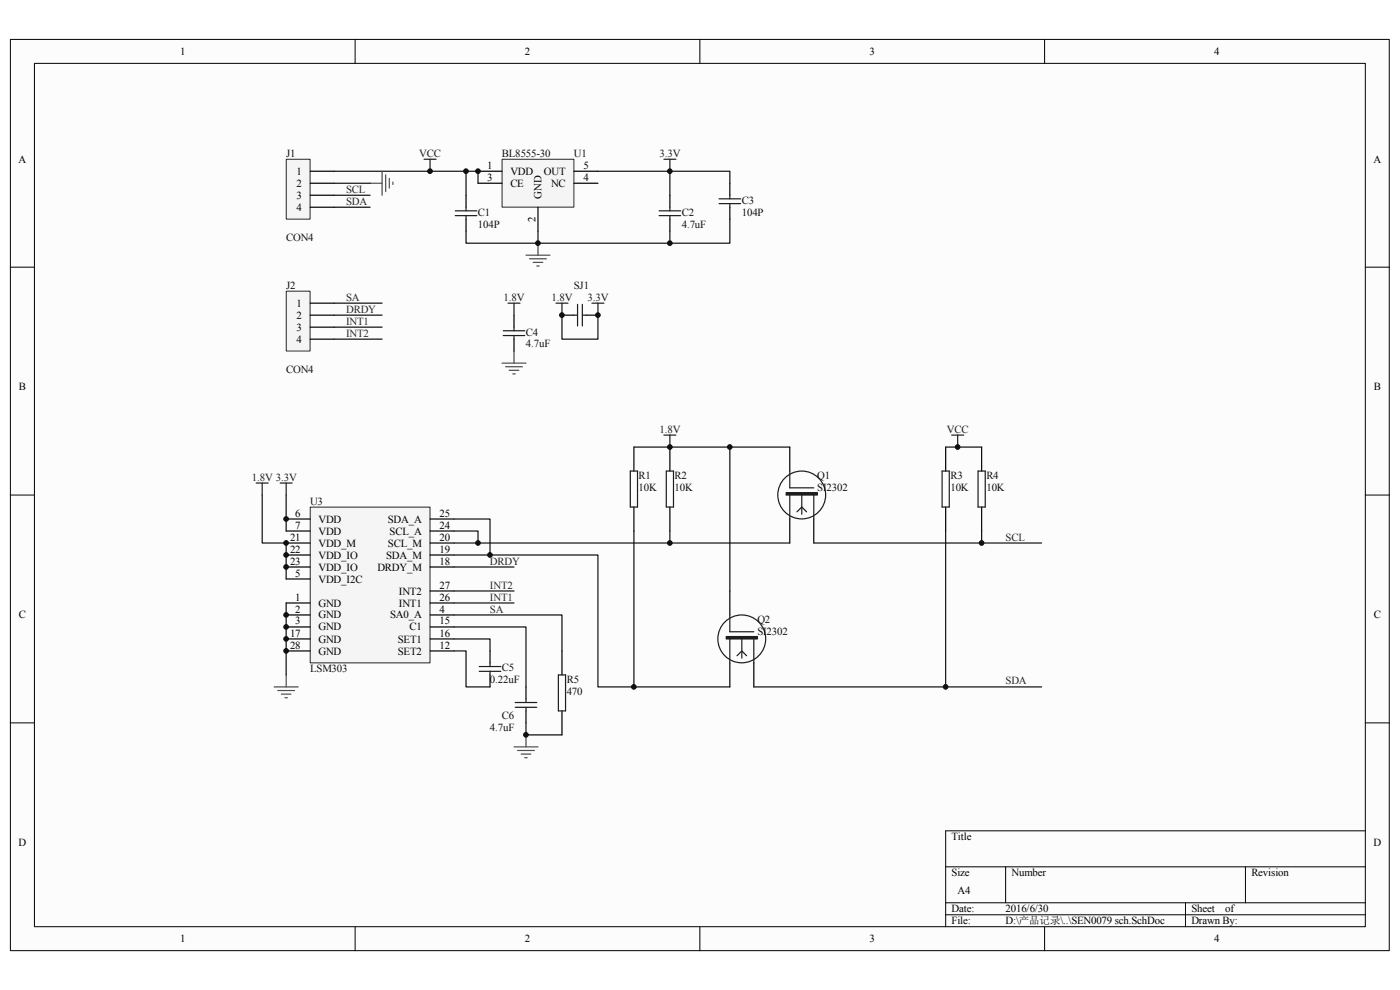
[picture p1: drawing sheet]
<svg xmlns="http://www.w3.org/2000/svg" width="297mm" height="210mm" viewBox="0 0 297 210" stroke-linecap="round" stroke-linejoin="round" font-family="sans-serif">
<path d="M2.2 8.4h292.5v193.3h-292.5z" fill="#fcfcfc"/>
<path d="M2.2 8.4h292.5v193.3h-292.5z" fill="none" stroke="#000" stroke-width=".21"/>
<path d="M7.3 13.5h282.3v183.1h-282.3z" fill="#fcfcfc"/>
<g fill="none" stroke="#000" stroke-width=".21">
<path d="M7.3 13.4h282.3v183.2h-282.3zM75.3 8.3v5.1M148.5 8.3v5.1M221.6 8.3v5.1M2.2 56.7h5.1M289.7 56.7h5M2.2 105h5.1M289.7 105h5M2.2 153.3h5.1M289.7 153.3h5M289.7 176.2h-89.1v20.4M75.3 196.6v5.1"/>
<path d="M148.5 196.6v5.1M200.6 183.9h89.1M200.6 191.5h89.1M200.6 194h89.1M213.3 183.9v7.6M221.6 196.6v5.1M251.5 191.5v5.1M264.2 183.9v7.6"/>
</g>
<path d="M65.8 107.6h25.4v33h-25.4z" fill="#f5f5f5"/>
<path d="M65.8 107.6h25.4v33h-25.4z" fill="none" stroke="#262626" stroke-width=".21"/>
<g fill="none" stroke="#000" stroke-width=".25">
<path d="M60.7 110.1h5.1M60.7 112.6h5.1M60.7 117.7h5.1M60.7 115.2h5.1M91.2 110.1h5.1M91.2 112.6h5.1M91.2 117.7h5.1M91.2 115.2h5.1M60.7 120.3h5.1M60.7 122.8h5.1M60.7 127.9h5.1M60.7 130.4h5.1"/>
<path d="M60.7 133h5.1M60.7 135.5h5.1M60.7 138.1h5.1M91.2 120.3h5.1M91.2 127.9h5.1M91.2 130.4h5.1M91.2 133h5.1M91.2 135.5h5.1M91.2 138.1h5.1M91.2 125.4h5.1"/>
</g>
<path d="M106.5 33.8h15.3v10.1h-15.3z" fill="#f5f5f5"/>
<path d="M106.5 33.8h15.3v10.1h-15.3z" fill="none" stroke="#262626" stroke-width=".21"/>
<path d="M101.4 36.3h5.1M101.4 38.9h5.1M121.8 36.3h5M121.8 38.9h5M114.1 44v5" fill="none" stroke="#000" stroke-width=".25"/>
<path d="M60.7 33.8h5.1v12.7h-5.1z" fill="#f5f5f5"/>
<path d="M60.7 33.8h5.1v12.7h-5.1z" fill="none" stroke="#262626" stroke-width=".21"/>
<g fill="none" stroke="#000" stroke-width=".25">
<path d="M65.8 36.3h5.1M65.8 38.9h5.1M65.8 41.4h5.1M65.8 44h5.1M98.9 41.4v2.6M98.9 46.5v2.5M142.1 41.4v2.6M142.1 46.5v2.5M109 66.9v2.5M109 71.9v2.6M134.5 94.8v5.1M142.1 94.8v5.1"/>
<path d="M167.5 94.8v5.1M200.6 94.8v5.1M208.2 94.8v5.1M134.5 107.6v5M142.1 107.6v5M167.5 110.1v5.1M172.6 110.1v5.1M200.6 107.6v5M208.2 107.6v5M104 138.1v2.5M119.2 138.1v5.1M154.8 125.4v5"/>
<path d="M104 143.2v2.5M111.6 145.7v2.6M111.6 150.8v2.5M119.2 150.8v5.1M154.8 140.6v5.1M159.9 140.6v5.1"/>
</g>
<g fill="none" stroke="#0e0e0e" stroke-width=".25">
<path d="M70.9 36.3h30.5v2.6M70.9 38.9h7.6M98.9 36.3v5.1M142.1 36.3v5.1M70.9 41.4h7.6M70.9 44h7.6M114.1 49v2.6M134.5 94.8h33M154.8 94.8v30.6M200.6 94.8h7.6M55.6 105v10.2h5.1v7.6M60.7 105v7.6"/>
<path d="M96.3 117.7h30.5v28h28M96.3 112.6h5.1v2.6M96.3 110.1h7.7v7.6M96.3 115.2h71.2M134.5 112.6v33.1M142.1 112.6v2.6M172.6 115.2h48.4M200.6 112.6v33.1M208.2 112.6v2.6M60.7 127.9v15.3M96.3 133h15.3v12.7M96.3 130.4h22.9v7.7"/>
<path d="M96.3 135.5h7.7v2.6M96.3 138.1h2.6v7.6h5.1M96.3 120.3h12.7M96.3 125.4h12.7M96.3 127.9h12.7M159.9 145.7h61.1"/>
</g>
<g fill="none" stroke="#4c4c4c" stroke-width=".25">
<path d="M78.5 38.9h2.6M81.1 36.3v5.1M81.8 37.1v3.6M82.6 37.9v2M83.3 38.6v.5M111.6 54.1h5.1M112.3 54.9h3.6M113.1 55.7h2M113.9 56.4h.5M114.1 51.6v2.5M106.5 77h5.1M107.3 77.8h3.5"/>
<path d="M108 78.6h2.1M108.8 79.3h.5M109 74.5v2.5M58.2 145.7h5.1M58.9 146.5h3.6M59.7 147.2h2M60.5 148h.5M60.7 143.2v2.5M109 158.4h5.1M109.8 159.2h3.6M110.6 160h2M111.6 155.9v2.5"/>
<path d="M111.3 160.7h.5"/>
</g>
<g fill="none" stroke="#1c1c1c" stroke-width=".25">
<path d="M90 33.8h2.5M91.2 33.8v2.5M140.8 33.8h2.6M142.1 33.8v2.5M96.6 44.7h4.6M96.6 45.7h4.6M98.9 44v.7M98.9 45.7v.8M139.8 44.7h4.6M139.8 45.7h4.6M142.1 44v.7M142.1 45.7v.8"/>
<path d="M106.8 71.2h4.5M106.8 70.2h4.5M107.8 64.3h2.5M109 64.3v2.6M109 69.4v.8M109 71.2v.7M133.7 99.9h1.5v7.7h-1.5zM140.8 92.3h2.6M141.3 99.9h1.6v7.7h-1.6zM142.1 92.3v2.5M167.5 99.9v3.6h5.1M199.9 99.9h1.5v7.7h-1.5z"/>
<path d="M201.9 92.3h2.5M203.2 92.3v2.5M207.5 99.9h1.5v7.7h-1.5zM54.3 102.5h2.6M55.6 102.5v2.5M59.4 102.5h2.6M60.7 102.5v2.5M167.5 104.5v5.6M169.1 108.6l1-1 1 1M170.1 104.5v4.6M172.6 104.5v5.6M154.8 130.4v3.6h5.1"/>
<path d="M154.8 135v5.6M156.4 139.1l1-1 1 1M157.4 135v4.6M159.9 135v5.6M101.7 142.4h4.5M101.7 141.4h4.5M104 140.6v.8M104 142.4v.8M109.3 150h4.6M109.3 149h4.6M111.6 148.3v.7M111.6 150v.8"/>
<path d="M118.5 143.2h1.5v7.6h-1.5z"/>
<circle cx="170.1" cy="105" r="5.1"/>
<circle cx="157.4" cy="135.5" r="5.1"/>
</g>
<g fill="#1c1c1c" stroke="#1c1c1c" stroke-width=".25">
<path d="M154.1 135h6.6v.5h-6.6z" fill-rule="evenodd"/>
<path d="M166.8 104.5h6.6v.5h-6.6z" fill-rule="evenodd"/>
</g>
<path d="M60.7 61.8h5.1v12.7h-5.1z" fill="#f5f5f5"/>
<path d="M60.7 61.8h5.1v12.7h-5.1z" fill="none" stroke="#262626" stroke-width=".21"/>
<path d="M154.8 38.9v2.5M154.8 44v2.5M65.8 64.3h5.1M65.8 66.9h5.1M65.8 69.4h5.1M65.8 71.9h5.1M119.2 66.9h2.6M124.3 66.9h2.5" fill="none" stroke="#000" stroke-width=".25"/>
<path d="M126.8 36.3h28v2.6M142.1 49v2.6M154.8 46.5v5.1h-55.9v-2.6M70.9 64.3h10.2M70.9 66.9h10.2M70.9 69.4h10.2M70.9 71.9h10.2M119.2 66.9v5h7.6v-5M111.6 153.3v2.6h7.6" fill="none" stroke="#0e0e0e" stroke-width=".25"/>
<path d="M152.5 43.2h4.6M152.5 42.2h4.6M154.8 41.4v.8M154.8 43.2v.8M117.9 64.3h2.6M119.2 64.3v2.6M121.8 66.9h.7M122.5 64.6v4.5M123.5 66.9h.8M123.5 64.6v4.5M125.6 64.3h2.5M126.8 64.3v2.6" fill="none" stroke="#1c1c1c" stroke-width=".25"/>
<g fill="#0e0e0e" stroke="#0e0e0e" stroke-width=".21">
<circle cx="60.7" cy="138.1" r=".5"/>
<circle cx="60.7" cy="135.5" r=".5"/>
<circle cx="60.7" cy="133" r=".5"/>
<circle cx="60.7" cy="130.4" r=".5"/>
<circle cx="60.7" cy="120.3" r=".5"/>
<circle cx="60.7" cy="117.7" r=".5"/>
<circle cx="60.7" cy="115.2" r=".5"/>
<circle cx="60.7" cy="110.1" r=".5"/>
<circle cx="91.2" cy="36.3" r=".5"/>
<circle cx="98.9" cy="36.3" r=".5"/>
<circle cx="101.4" cy="115.2" r=".5"/>
<circle cx="101.4" cy="36.3" r=".5"/>
<circle cx="103.9" cy="117.7" r=".5"/>
<circle cx="111.6" cy="155.9" r=".5"/>
<circle cx="114.1" cy="51.6" r=".5"/>
<circle cx="119.2" cy="66.8" r=".5"/>
<circle cx="126.8" cy="66.8" r=".5"/>
<circle cx="134.5" cy="145.7" r=".5"/>
<circle cx="142.1" cy="115.2" r=".5"/>
<circle cx="142.1" cy="94.8" r=".5"/>
<circle cx="142.1" cy="51.6" r=".5"/>
<circle cx="142.1" cy="36.3" r=".5"/>
<circle cx="154.8" cy="94.8" r=".5"/>
<circle cx="200.6" cy="145.7" r=".5"/>
<circle cx="203.1" cy="94.8" r=".5"/>
<circle cx="208.2" cy="115.2" r=".5"/>
</g>
<g font-size="2.3">
<text x="38.2" y="11.6">1</text>
<text x="111.4" y="11.6">2</text>
<text x="184.5" y="11.6">3</text>
<text x="257.6" y="11.6">4</text>
<text x="4" y="34.5">A</text>
<text x="103.3" y="35.8">1</text>
<text x="123.8" y="35.8">5</text>
<text x="291.4" y="34.5">A</text>
<text x="62.9" y="37.1">1</text>
<text x="62.9" y="39.6">2</text>
<text x="103.3" y="38.4">3</text>
<text x="108.3" y="37.1">VDD</text>
<text x="108.3" y="39.6">CE</text>
<text x="115.4" y="37.1">OUT</text>
<text x="116.9" y="39.6">NC</text>
<text x="123.8" y="38.4">4</text>
<text x="62.9" y="42.2">3</text>
<text x="62.9" y="44.7">4</text>
<text x="113.6" y="47.1" transform="rotate(-90 113.6 47.1)">2</text>
<text x="114.8" y="42.2" transform="rotate(-90 114.8 42.2)">GND</text>
<text x="62.9" y="65.1">1</text>
<text x="62.9" y="67.6">2</text>
<text x="62.9" y="70.2">3</text>
<text x="62.9" y="72.7">4</text>
<text x="4" y="82.8">B</text>
<text x="291.4" y="82.8">B</text>
<text x="62.6" y="109.6">6</text>
<text x="62.6" y="112.1">7</text>
<text x="67.6" y="110.9">VDD</text>
<text x="67.6" y="113.4">VDD</text>
<text x="82.3" y="110.9">SDA_A</text>
<text x="82.7" y="113.4">SCL_A</text>
<text x="93.3" y="112.1">24</text>
<text x="93.3" y="109.6">25</text>
<text x="61.5" y="117.2">22</text>
<text x="61.5" y="119.7">23</text>
<text x="61.5" y="114.7">21</text>
<text x="67.6" y="118.5">VDD_IO</text>
<text x="67.6" y="115.9">VDD_M</text>
<text x="81.9" y="118.5">SDA_M</text>
<text x="82.3" y="115.9">SCL_M</text>
<text x="93.3" y="119.7">18</text>
<text x="93.3" y="117.2">19</text>
<text x="93.3" y="114.7">20</text>
<text x="62.6" y="122.3">5</text>
<text x="67.6" y="121">VDD_IO</text>
<text x="67.6" y="123.6">VDD_I2C</text>
<text x="80.1" y="121">DRDY_M</text>
<text x="93.3" y="124.8">27</text>
<text x="4" y="131.2">C</text>
<text x="62.6" y="127.4">1</text>
<text x="62.6" y="129.9">2</text>
<text x="67.6" y="128.7">GND</text>
<text x="67.6" y="131.2">GND</text>
<text x="82.8" y="131.2">SA0_A</text>
<text x="84.6" y="128.7">INT1</text>
<text x="84.6" y="126.1">INT2</text>
<text x="93.3" y="129.9">4</text>
<text x="93.3" y="127.4">26</text>
<text x="291.4" y="131.2">C</text>
<text x="61.5" y="135">17</text>
<text x="61.5" y="137.6">28</text>
<text x="62.6" y="132.5">3</text>
<text x="67.6" y="133.7">GND</text>
<text x="67.6" y="136.3">GND</text>
<text x="84.4" y="136.3">SET1</text>
<text x="86.9" y="133.7">C1</text>
<text x="93.3" y="135">16</text>
<text x="93.3" y="137.6">12</text>
<text x="93.3" y="132.5">15</text>
<text x="67.6" y="138.8">GND</text>
<text x="84.4" y="138.8">SET2</text>
<text x="4" y="179.5">D</text>
<text x="201.9" y="178.2">Title</text>
<text x="291.4" y="179.5">D</text>
<text x="201.9" y="185.8">Size</text>
<text x="214.6" y="185.8">Number</text>
<text x="265.5" y="185.8">Revision</text>
<text x="203.1" y="189.7">A4</text>
<text x="201.9" y="193.5">Date:</text>
<text x="201.9" y="196">File:</text>
<text x="213.3" y="193.5">2016/6/30</text>
<text x="213.3" y="196">D:\产品记录\..\SEN0079 sch.SchDoc</text>
<text x="252.8" y="193.5">Sheet</text>
<text x="252.8" y="196">Drawn By:</text>
<text x="259.9" y="193.5">of</text>
<text x="38.2" y="199.9">1</text>
<text x="111.4" y="199.9">2</text>
<text x="184.5" y="199.9">3</text>
<text x="257.6" y="199.9">4</text>
</g>
<g font-size="2.3" fill="#0e0e0e">
<text x="60.7" y="33.3">J1</text>
<text x="106.5" y="33.3">BL8555-30</text>
<text x="121.7" y="33.3">U1</text>
<text x="101.4" y="45.7">C1</text>
<text x="144.6" y="45.7">C2</text>
<text x="157.4" y="43.2">C3</text>
<text x="157.4" y="45.7">104P</text>
<text x="60.7" y="51.1">CON4</text>
<text x="101.4" y="48.3">104P</text>
<text x="144.6" y="48.3">4.7uF</text>
<text x="60.7" y="61.2">J2</text>
<text x="121.7" y="61.2">SJ1</text>
<text x="111.6" y="71.2">C4</text>
<text x="111.6" y="73.7">4.7uF</text>
<text x="60.7" y="79.1">CON4</text>
<text x="135.5" y="101.7">R1</text>
<text x="143.1" y="101.7">R2</text>
<text x="173.4" y="101.7">Q1</text>
<text x="201.6" y="101.7">R3</text>
<text x="209.3" y="101.7">R4</text>
<text x="65.8" y="107">U3</text>
<text x="135.5" y="104.2">10K</text>
<text x="143.1" y="104.2">10K</text>
<text x="173.4" y="104.2">SI2302</text>
<text x="201.6" y="104.2">10K</text>
<text x="209.3" y="104.2">10K</text>
<text x="160.7" y="132.2">Q2</text>
<text x="160.7" y="134.8">SI2302</text>
<text x="65.8" y="142.6">LSM303</text>
<text x="106.5" y="142.4">C5</text>
<text x="103.9" y="144.9">0.22uF</text>
<text x="120.2" y="144.9">R5</text>
<text x="120.2" y="147.5">470</text>
<text x="103.9" y="155.1">4.7uF</text>
<text x="106.5" y="152.6">C6</text>
</g>
<g font-size="2.3" fill="#1c1c1c">
<text x="88.9" y="33.3">VCC</text>
<text x="139.9" y="33.3">3.3V</text>
<text x="106.8" y="63.8">1.8V</text>
<text x="117" y="63.8">1.8V</text>
<text x="124.6" y="63.8">3.3V</text>
<text x="139.9" y="91.8">1.8V</text>
<text x="200.9" y="91.8">VCC</text>
<text x="53.4" y="101.9">1.8V 3.3V</text>
</g>
<g font-size="2.3" fill="#262626">
<text x="73.4" y="40.9">SCL</text>
<text x="73.4" y="43.4">SDA</text>
<text x="73.4" y="63.8">SA</text>
<text x="73.4" y="66.3">DRDY</text>
<text x="73.4" y="68.9">INT1</text>
<text x="73.4" y="71.4">INT2</text>
<text x="103.9" y="119.7">DRDY</text>
<text x="213.3" y="114.7">SCL</text>
<text x="103.9" y="124.8">INT2</text>
<text x="103.9" y="127.4">INT1</text>
<text x="103.9" y="129.9">SA</text>
<text x="213.3" y="145.2">SDA</text>
</g>
</svg>
